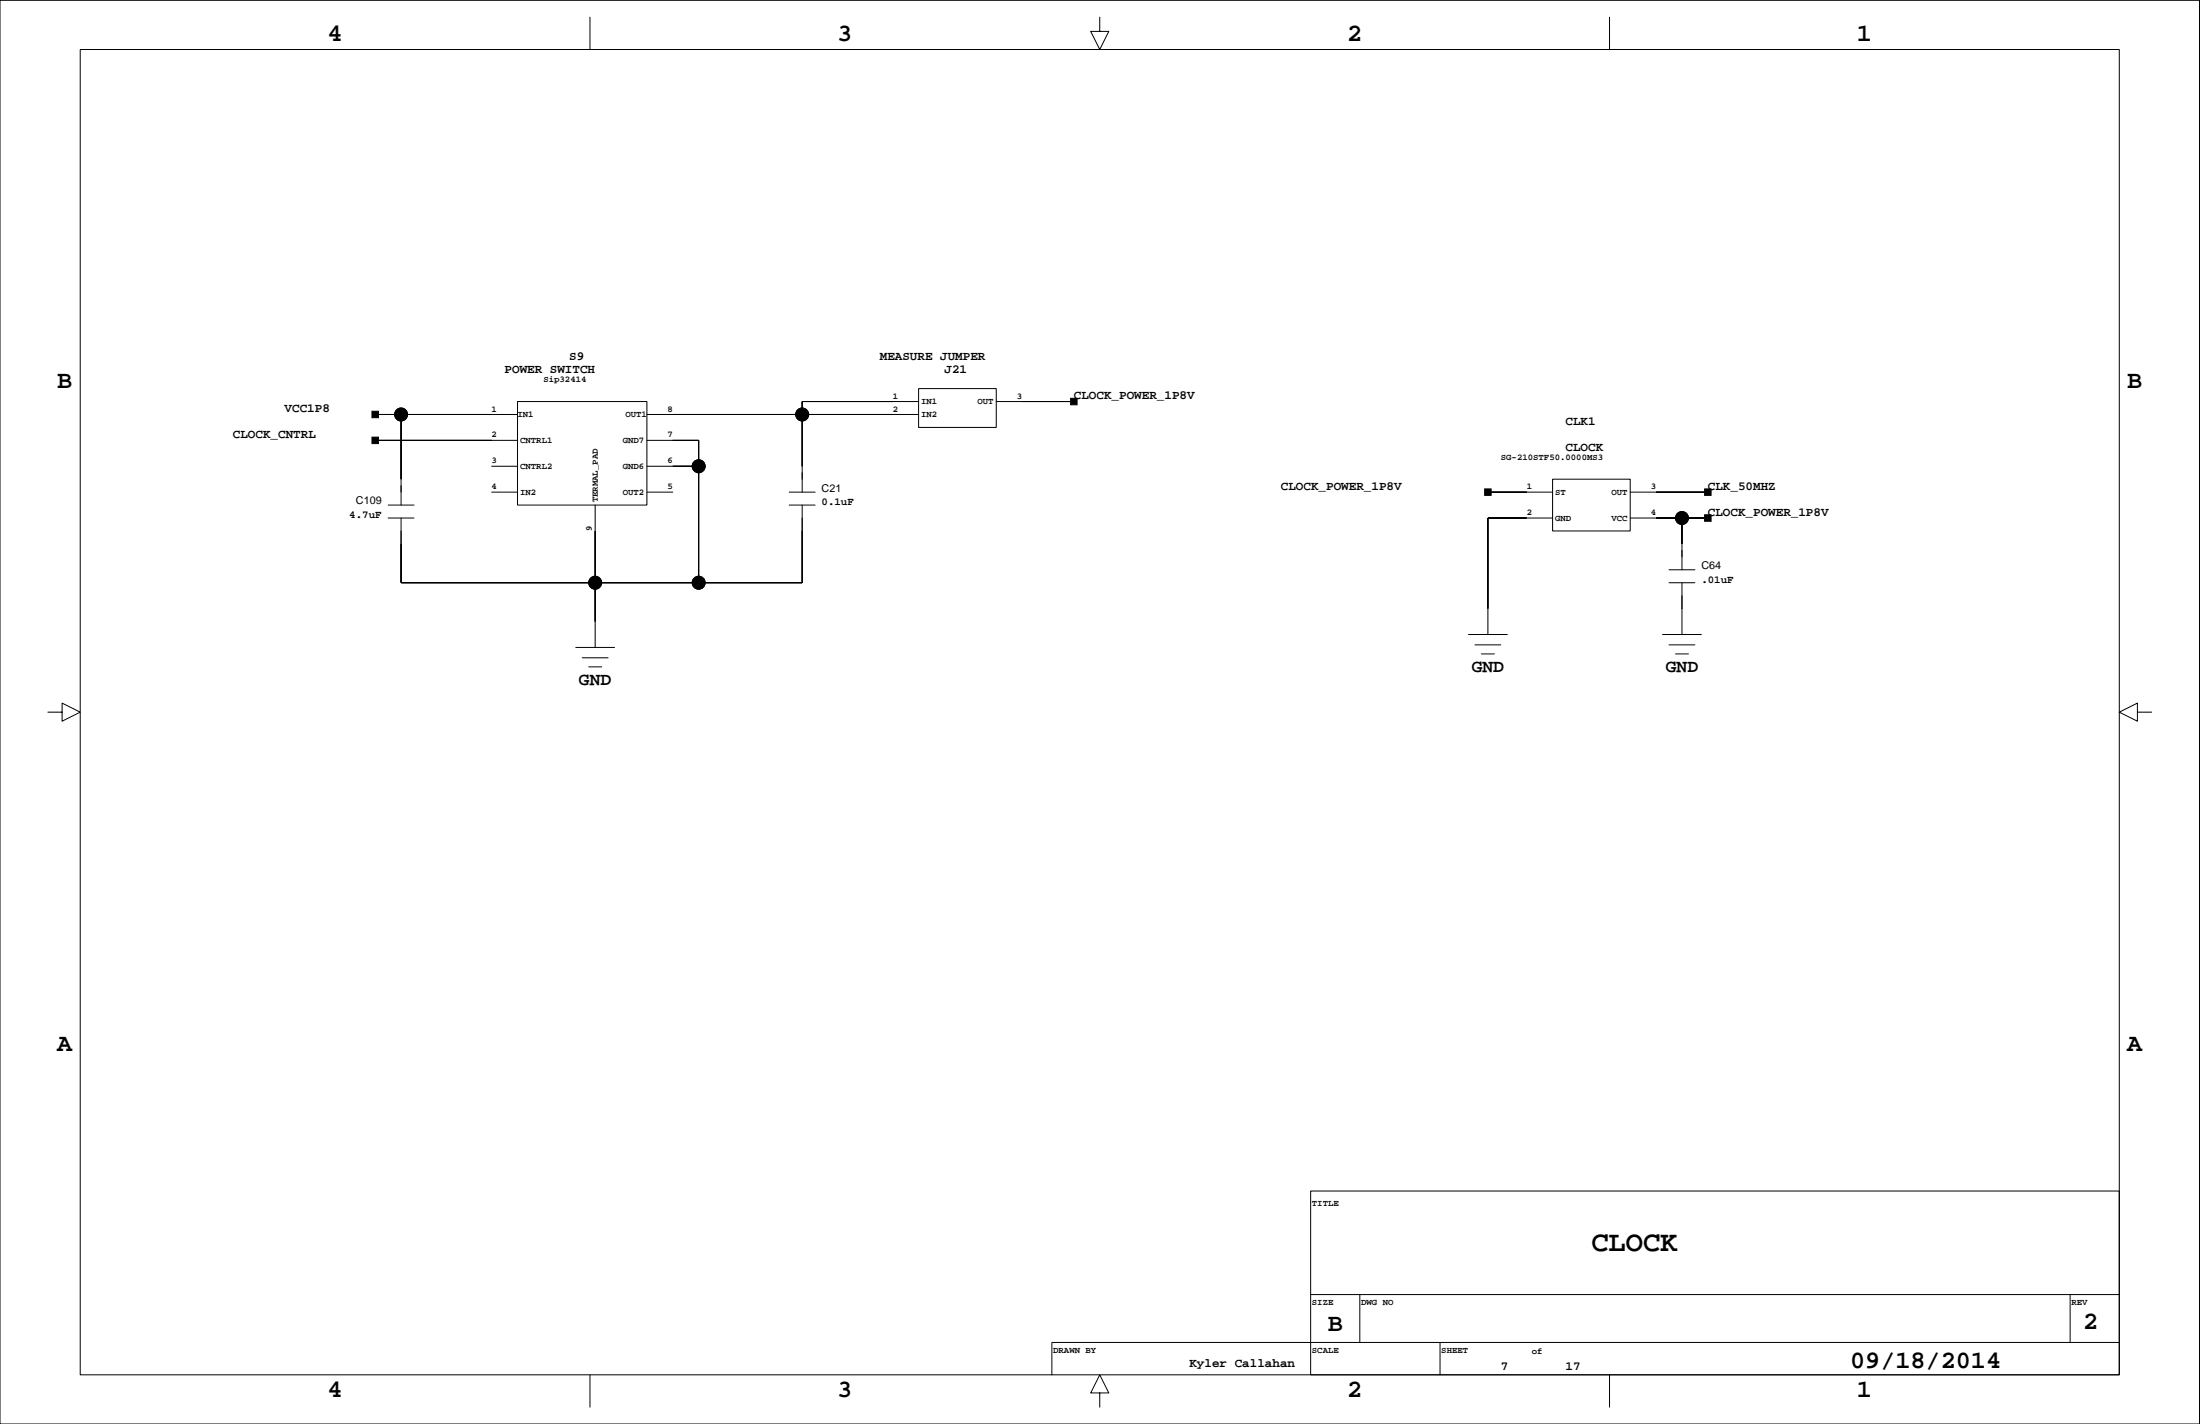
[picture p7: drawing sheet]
<svg xmlns="http://www.w3.org/2000/svg" width="432mm" height="279mm" viewBox="0 0 432 279" stroke-linecap="round" stroke-linejoin="round" font-family="sans-serif">
<g fill="none" stroke="#000" stroke-width=".2">
<path d="M0 .1h431.7v279.3h-431.7zM15.7 9.7h400.3v260.1h-400.3zM115.8 3.4v6.3M215.9 3.4v2.8h1.7l-1.7 3.5-1.8-3.5h1.8M315.9 3.4v6.3M101.6 78.8h25.4v20.3h-25.4zM180.3 76.2h15.2v7.7h-15.2zM180.3 78.8h-22.9v17.8M195.5 78.8h15.3M73.6 81.3h28M73.6 86.4h28M76.2 99.1h5.1"/>
<path d="M78.7 81.3v17.8M96.5 96.6h5.1M96.5 91.5h5.1M116.8 99.1v27.9M127 96.6h5.1M127 81.3h53.3M127 86.4h10.1v27.9M127 91.5h10.1M154.9 96.6h5.1M154.9 99.1h5.1M157.4 99.1v15.2h-78.7v-12.7M292 96.6h12.7"/>
<path d="M304.7 94h15.3v10.2h-15.3zM320 96.6h15.2M76.2 101.6h5.1M304.7 101.6h-12.7v22.9M320 101.6h15.2M327.6 111.8h5.1M327.6 114.3h5.1M330.1 119.4h.1M330.1 101.6v10.2M330.1 114.3v10.2M9.4 139.7h2.8v-1.7l3.5 1.7-3.5 1.8v-1.8M113 127h7.6"/>
<path d="M114.3 129.1h5.1M115.5 130.8h2.6M288.2 124.5h7.6M289.5 126.5h5.1M290.8 128.3h2.5M326.3 124.5h7.6M327.6 126.5h5.1M328.9 128.3h2.5M419.5 139.7v-1.7l-3.5 1.7 3.5 1.8v-1.8h2.8M257.2 233.7h158.8v36.1h-158.8zM257.2 254h158.8M266.9 254v9.4"/>
<path d="M406.3 254v9.4M115.8 269.8v6.3M215.9 273.3h1.7l-1.7-3.5-1.8 3.5h1.8v2.8M282.6 263.4v6.4M315.9 269.8v6.3M416 263.4h-209.5v6.4"/>
<circle cx="78.7" cy="81.3" r="1.27"/>
<circle cx="137.1" cy="91.5" r="1.27"/>
<circle cx="157.4" cy="81.3" r="1.27"/>
<circle cx="116.8" cy="114.3" r="1.27"/>
<circle cx="137.1" cy="114.3" r="1.27"/>
<circle cx="330.1" cy="101.6" r="1.27"/>
</g>
<g fill="#000" stroke="#000" stroke-width=".2">
<path d="M157.4 78.8v2.5z" fill-rule="evenodd"/>
<path d="M157.4 78.8h17.8z" fill-rule="evenodd"/>
<path d="M210.1 78.2h1.3v1.2h-1.3z" fill-rule="evenodd"/>
<path d="M200.6 78.8h10.2z" fill-rule="evenodd"/>
<path d="M73 85.8h1.3v1.2h-1.3z" fill-rule="evenodd"/>
<path d="M73 80.7h1.3v1.3h-1.3z" fill-rule="evenodd"/>
<path d="M78.7 81.3v12.7z" fill-rule="evenodd"/>
<path d="M73.6 81.3h5.1z" fill-rule="evenodd"/>
<path d="M73.6 86.4h22.9z" fill-rule="evenodd"/>
<path d="M78.7 81.3h17.8z" fill-rule="evenodd"/>
<path d="M132.1 91.5h5z" fill-rule="evenodd"/>
<path d="M132.1 86.4h5z" fill-rule="evenodd"/>
<path d="M137.1 86.4v5.1z" fill-rule="evenodd"/>
<path d="M137.1 91.5v22.8z" fill-rule="evenodd"/>
<path d="M157.4 81.3v10.2z" fill-rule="evenodd"/>
<path d="M132.1 81.3h25.3z" fill-rule="evenodd"/>
<path d="M157.4 81.3h17.8z" fill-rule="evenodd"/>
<path d="M291.4 95.9h1.3v1.3h-1.3z" fill-rule="evenodd"/>
<path d="M292 96.6h7.7z" fill-rule="evenodd"/>
<path d="M334.6 95.9h1.2v1.3h-1.2z" fill-rule="evenodd"/>
<path d="M325 96.6h10.2z" fill-rule="evenodd"/>
<path d="M78.7 106.7v7.6z" fill-rule="evenodd"/>
<path d="M78.7 114.3h38.1z" fill-rule="evenodd"/>
<path d="M116.8 104.2v10.1z" fill-rule="evenodd"/>
<path d="M116.8 114.3v7.7z" fill-rule="evenodd"/>
<path d="M116.8 114.3h20.3z" fill-rule="evenodd"/>
<path d="M157.4 104.2v10.1z" fill-rule="evenodd"/>
<path d="M137.1 114.3h20.3z" fill-rule="evenodd"/>
<path d="M292 101.6v17.8z" fill-rule="evenodd"/>
<path d="M292 101.6h7.7z" fill-rule="evenodd"/>
<path d="M330.1 101.6v5.1z" fill-rule="evenodd"/>
<path d="M325 101.6h5.1z" fill-rule="evenodd"/>
<path d="M334.6 101h1.2v1.3h-1.2z" fill-rule="evenodd"/>
<path d="M330.1 101.6h5.1z" fill-rule="evenodd"/>
<circle cx="78.7" cy="81.3" r="1.27"/>
<circle cx="137.1" cy="91.5" r="1.27"/>
<circle cx="157.4" cy="81.3" r="1.27"/>
<circle cx="116.8" cy="114.3" r="1.27"/>
<circle cx="137.1" cy="114.3" r="1.27"/>
<circle cx="330.1" cy="101.6" r="1.27"/>
</g>
<text font-size="5.6" x="312.3" y="245.4">CLOCK</text>
<g font-size="4.9">
<text x="64.3" y="8.1">4</text>
<text x="164.3" y="8.1">3</text>
<text x="264.4" y="8.1">2</text>
<text x="364.4" y="8.1">1</text>
<text x="11.2" y="76.1">B</text>
<text x="417.5" y="76.1">B</text>
<text x="11.2" y="206.1">A</text>
<text x="417.5" y="206.1">A</text>
<text x="260.6" y="261.2">B</text>
<text x="408.8" y="260.7">2</text>
<text x="363.1" y="268.4">09/18/2014</text>
<text x="64.3" y="274.2">4</text>
<text x="164.3" y="274.2">3</text>
<text x="264.4" y="274.2">2</text>
<text x="364.4" y="274.2">1</text>
</g>
<g font-size="3.5">
<text x="288.9" y="131.8">GND</text>
<text x="326.9" y="131.8">GND</text>
<text x="113.6" y="134.4">GND</text>
</g>
<g font-size="2.5">
<text x="111.7" y="70.7">S9</text>
<text x="172.7" y="70.7">MEASURE JUMPER</text>
<text x="99" y="73.3">POWER SWITCH</text>
<text x="185.4" y="73.3">J21</text>
<text x="55.9" y="80.9">VCC1P8</text>
<text x="210.8" y="78.3">CLOCK_POWER_1P8V</text>
<text x="307.3" y="83.4">CLK1</text>
<text x="45.7" y="86">CLOCK_CNTRL</text>
<text x="307.3" y="88.5">CLOCK</text>
<text x="251.4" y="96.1">CLOCK_POWER_1P8V</text>
<text x="335.2" y="101.2">CLOCK_POWER_1P8V</text>
<text x="335.2" y="96.1">CLK_50MHZ</text>
<text x="233.5" y="268.2">Kyler Callahan</text>
<text x="294.6" y="268.8">7</text>
<text x="307.3" y="268.8">17</text>
</g>
<g font-size="2.1">
<text x="68.6" y="101.6">4.7uF</text>
<text x="69.9" y="99">C109</text>
<text x="161.3" y="99.1">0.1uF</text>
<text x="161.3" y="96.4">C21</text>
<text x="333.9" y="111.7">C64</text>
<text x="333.9" y="114.3">.01uF</text>
</g>
<g font-size="1.8">
<text x="106.7" y="74.9">Sip32414</text>
<text x="96.5" y="80.8">1</text>
<text x="101.6" y="81.8">IN1</text>
<text x="122.7" y="81.8">OUT1</text>
<text x="131" y="80.8">8</text>
<text x="175.2" y="78.2">1</text>
<text x="175.2" y="80.8">2</text>
<text x="180.8" y="79.3">IN1</text>
<text x="180.8" y="81.8">IN2</text>
<text x="191.9" y="79.3">OUT</text>
<text x="199.6" y="78.2">3</text>
<text x="96.5" y="85.8">2</text>
<text x="102.1" y="86.9">CNTRL1</text>
<text x="122.2" y="86.9">GND7</text>
<text x="131" y="85.8">7</text>
<text x="96.5" y="90.9">3</text>
<text x="96.5" y="96">4</text>
<text x="102.1" y="92">CNTRL2</text>
<text x="122.2" y="92">GND6</text>
<text x="131" y="90.9">6</text>
<text x="131" y="96">5</text>
<text x="294.6" y="90.2">SG-210STF50.0000MS3</text>
<text x="299.7" y="96">1</text>
<text x="324" y="96">3</text>
<text x="102.1" y="97.1">IN2</text>
<text x="117.3" y="98.6" transform="rotate(-90 117.3 98.6)">TERMAL_PAD</text>
<text x="122.2" y="97.1">OUT2</text>
<text x="299.7" y="101.1">2</text>
<text x="305.2" y="97.1">ST</text>
<text x="316.3" y="97.1">OUT</text>
<text x="324" y="101.1">4</text>
<text x="116.2" y="104.2" transform="rotate(-90 116.2 104.2)">9</text>
<text x="305.2" y="102.1">GND</text>
<text x="316.3" y="102.1">VCC</text>
<text x="257.5" y="236.7">TITLE</text>
<text x="257.5" y="256">SIZE</text>
<text x="267.1" y="256">DWG NO</text>
<text x="406.6" y="256">REV</text>
<text x="206.7" y="265.4">DRAWN BY</text>
<text x="257.5" y="265.4">SCALE</text>
<text x="282.9" y="265.4">SHEET</text>
<text x="300.7" y="265.6">of</text>
</g>
</svg>
